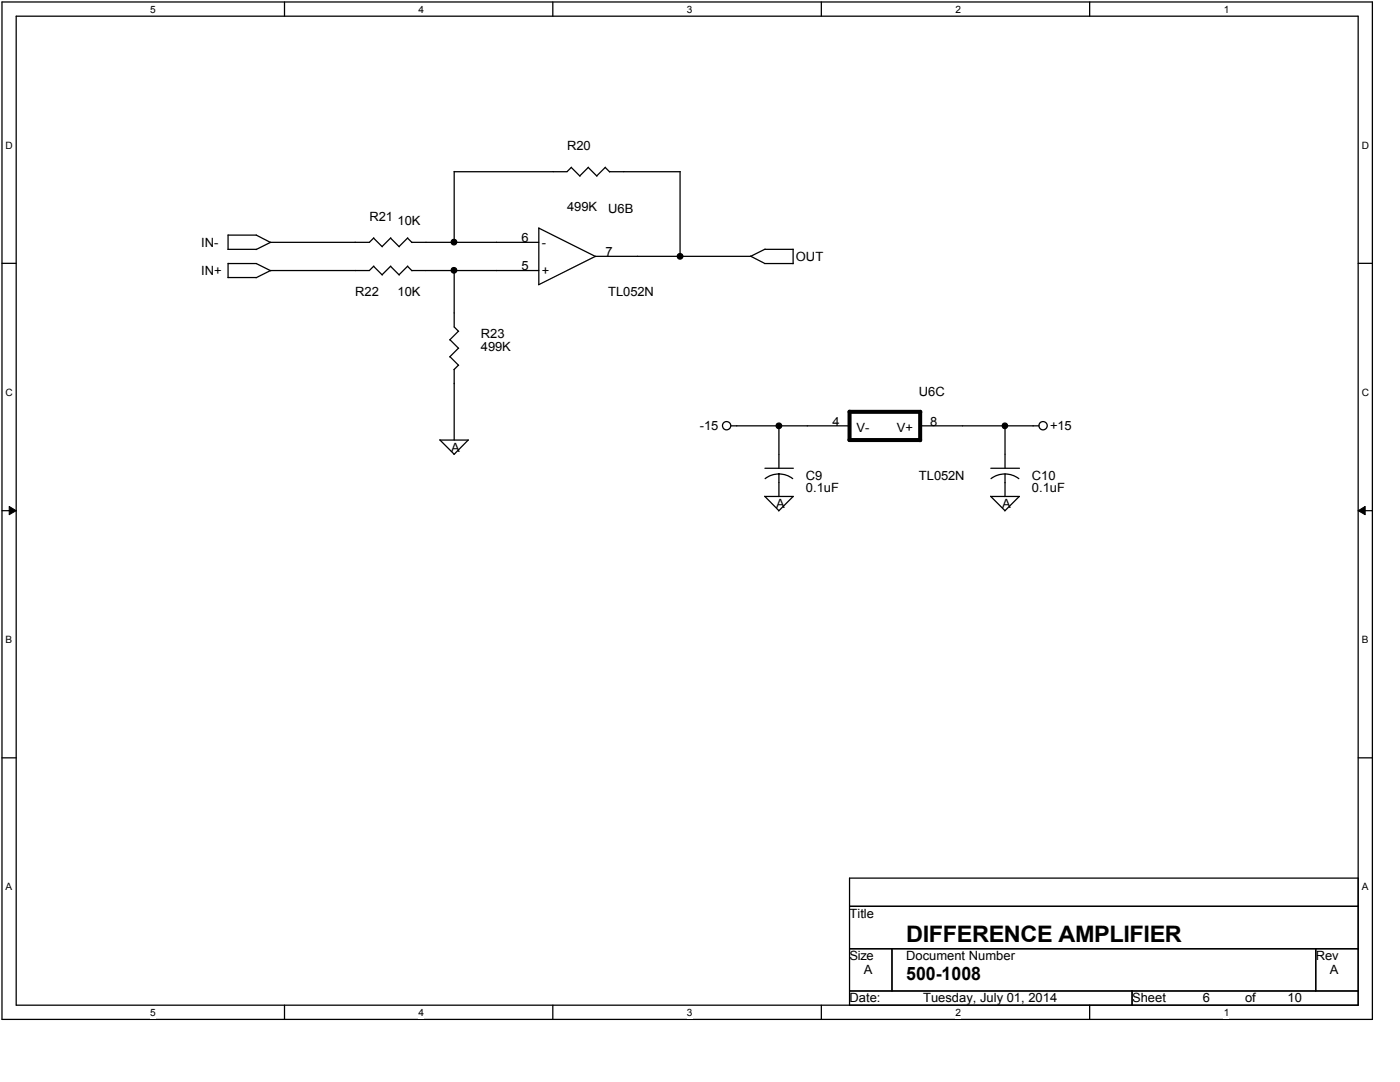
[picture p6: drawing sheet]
<svg xmlns="http://www.w3.org/2000/svg" width="279mm" height="216mm" viewBox="0 0 279 216" stroke-linecap="round" stroke-linejoin="round" font-family="sans-serif">
<path d="M.4 .4h273.5v203h-273.5zM3.2 3.2h267.9v197.4h-267.9z" fill="none" stroke="#000" stroke-width=".25"/>
<g fill="#fff">
<path d="M30 .7h1.1v2.3h-1.1z"/>
<path d="M30 200.9h1.1v2.3h-1.1z"/>
</g>
<path d="M56.8 .4v2.8M56.8 200.6v2.8" fill="none" stroke="#000" stroke-width=".25"/>
<g fill="#fff">
<path d="M83.5 .7h1.1v2.3h-1.1z"/>
<path d="M83.5 200.9h1.1v2.3h-1.1z"/>
</g>
<path d="M110.3 .4v2.8M110.3 200.6v2.8" fill="none" stroke="#000" stroke-width=".25"/>
<g fill="#fff">
<path d="M137.1 .7h1.1v2.3h-1.1z"/>
<path d="M137.1 200.9h1.1v2.3h-1.1z"/>
</g>
<path d="M163.9 .4v2.8M163.9 200.6v2.8" fill="none" stroke="#000" stroke-width=".25"/>
<g fill="#fff">
<path d="M190.7 .7h1.1v2.3h-1.1z"/>
<path d="M190.7 200.9h1.1v2.3h-1.1z"/>
</g>
<path d="M217.5 .4v2.8M217.5 200.6v2.8" fill="none" stroke="#000" stroke-width=".25"/>
<g fill="#fff">
<path d="M244.2 .7h1.1v2.3h-1.1z"/>
<path d="M244.2 200.9h1.1v2.3h-1.1z"/>
<path d="M1.1 27.9h1.5v2.2h-1.5z"/>
<path d="M271.8 27.9h1.4v2.2h-1.4z"/>
<path d="M1.1 77.2h1.5v2.2h-1.5z"/>
<path d="M271.8 77.2h1.4v2.2h-1.4z"/>
</g>
<path d="M.4 52.5h2.8M271.1 52.5h2.8" fill="none" stroke="#000" stroke-width=".25"/>
<g fill="#fff">
<path d="M1.1 126.5h1.3v2.3h-1.3z"/>
<path d="M271.8 126.5h1.3v2.3h-1.3z"/>
</g>
<path d="M.4 101.9h2.8M271.1 101.9h2.8" fill="none" stroke="#000" stroke-width=".25"/>
<path d="M1.8 101.1l1.4 .8-1.4 .8zM271.1 101.9l1.3-.8v1.6z" fill="#000"/>
<path d="M1.8 101.1l1.4 .8-1.4 .8zM271.1 101.9l1.3-.8v1.6z" fill="none" stroke="#000" stroke-width=".2"/>
<g fill="#fff">
<path d="M1.1 175.9h1.3v2.2h-1.3z"/>
<path d="M271.8 175.9h1.3v2.2h-1.3z"/>
</g>
<g fill="none" stroke="#000" stroke-width=".25">
<path d="M90.6 34.2v14.2M114 33.4l1.7 1.7M114.1 33.4l-.9 .9h-22.6M117.4 33.4l1.7 1.7M117.4 33.4l-1.7 1.7M120.8 33.4l.9 .9M120.8 33.4l-1.7 1.7M121.6 34.3h14.2M135.7 34.3v16.9M45.5 55.4h5.6M45.5 49.8h5.6M45.5 52.6h5.7"/>
<path d="M45.5 46.9v2.9M45.5 52.5v2.9M45.5 46.9h5.7M51.1 52.6l2.9 1.4M51.1 46.9l2.9 1.5M74.6 53.1l1.7 1.8M74.6 47.5l1.7 1.7M74.6 47.5l-.9 .9h-19.7l-2.9 1.4M74.6 53.1l-.9 .9h-19.7l-2.9 1.4M77.9 53.1l1.8 1.8M77.9 47.5l1.8 1.7M78 53.1l-1.7 1.7"/>
<path d="M78 47.5l-1.7 1.7M81.3 53.1l.9 .9M81.3 47.5l.9 .9M81.4 53.1l-1.8 1.7M81.4 47.5l-1.8 1.7M82.2 48.4h25.3M82.2 54h25.3M90.6 53.9v11.3l.9 .9M107.5 45.5v11.3M107.5 45.5l11.4 5.7M149.8 51.1l2.9 1.5M152.6 52.6h5.7"/>
<path d="M152.7 49.8h5.6v2.8M152.7 49.7l-2.9 1.4h-31l-11.3 5.7M89.8 67.8l1.7 1.7M89.8 71.2l1.7 1.7M90.6 73.7v14.1M91.5 66.1l-1.7 1.7M91.5 69.5l-1.7 1.7M91.5 72.9l-.9 .9M87.8 87.8l2.8 2.8M87.8 87.8h5.7M93.4 87.8l-2.8 2.9M145.9 85h23.6"/>
<path d="M152.6 99l2.8 2.9M152.7 99.1h5.6l-2.9 2.8M152.7 93.4h5.6M155.4 94.6l1.5 .2 1.3 .7M155.4 94.6l-1.4 .2-1.3 .7M155.4 84.9v8.5M155.4 94.6v4.5M183.6 85h23.7M197.7 99l2.9 2.9M197.7 99.1h5.8M197.7 93.4h5.8M200.6 94.6l1.4 .2 1.3 .7"/>
<path d="M200.6 94.6l-1.5 .2-1.3 .7M200.6 84.9v8.5M200.6 94.6v4.5M203.4 99.1l-2.9 2.8M.4 151.2h2.8M271.1 151.2h2.8M169.5 175.2h101.6v25.4h-101.6zM169.5 180.8h101.6M169.5 189.3h101.6M169.5 197.7h101.6M178 189.3v8.4M225.9 197.7v2.9"/>
<path d="M262.6 189.3v8.4"/>
<circle cx="90.6" cy="53.9" r=".56"/>
<circle cx="90.6" cy="48.3" r=".56"/>
<circle cx="135.7" cy="51.1" r=".56"/>
<circle cx="145" cy="84.9" r=".83"/>
<circle cx="155.4" cy="85" r=".56"/>
<circle cx="200.5" cy="85" r=".55"/>
<circle cx="208.2" cy="84.9" r=".83"/>
</g>
<path d="M169.5 87.8h14.1M169.5 82.2h14.2M169.5 82.1v5.7M183.6 82.2v5.6" fill="none" stroke="#000" stroke-width=".8"/>
<g fill="#000">
<circle cx="90.6" cy="53.9" r=".56"/>
<circle cx="90.6" cy="48.3" r=".56"/>
<circle cx="135.7" cy="51.1" r=".56"/>
<circle cx="155.4" cy="85" r=".56"/>
<circle cx="200.5" cy="85" r=".55"/>
</g>
<text font-size="4.5" x="180.8" y="187.9">DIFFERENCE AMPLIFIER</text>
<text font-size="3.7" x="180.8" y="195.5">500-1008</text>
<g font-size="2.5">
<text x="113.2" y="30">R20</text>
<text x="73.7" y="44.1">R21</text>
<text x="79.3" y="45">10K</text>
<text x="113.2" y="42.2">499K</text>
<text x="121.4" y="42.4">U6B</text>
<text x="40.1" y="49.2">IN-</text>
<text x="104.1" y="48.3">6</text>
<text x="104.1" y="53.9">5</text>
<text x="108.1" y="49.2">-</text>
<text x="120.8" y="51.1">7</text>
<text x="158.8" y="52">OUT</text>
<text x="40.1" y="54.9">IN+</text>
<text x="70.9" y="59.1">R22</text>
<text x="79.3" y="59.1">10K</text>
<text x="108.1" y="54.9">+</text>
<text x="121.4" y="59.1">TL052N</text>
<text x="96" y="67.5">R23</text>
<text x="96" y="70.1">499K</text>
<text x="183.4" y="79.1">U6C</text>
<text x="139.7" y="85.9">-15</text>
<text x="166.1" y="84.9">4</text>
<text x="170.9" y="86.1">V-</text>
<text x="179" y="86.1">V+</text>
<text x="185.6" y="84.9">8</text>
<text x="209.6" y="85.9">+15</text>
<text x="90" y="90.1">A</text>
<text x="160.8" y="95.7">C9</text>
<text x="183.4" y="95.7">TL052N</text>
<text x="205.9" y="95.7">C10</text>
<text x="154.9" y="101.4">A</text>
<text x="160.8" y="98.3">0.1uF</text>
<text x="200" y="101.4">A</text>
<text x="205.9" y="98.3">0.1uF</text>
<text x="169.5" y="183.1">Title</text>
<text x="169.5" y="191.6">Size</text>
<text x="180.8" y="191.6">Document Number</text>
<text x="262.6" y="191.6">Rev</text>
<text x="172.4" y="194.4">A</text>
<text x="265.4" y="194.4">A</text>
<text x="169.5" y="200">Date:</text>
<text x="184.2" y="200">Tuesday, July 01, 2014</text>
<text x="225.9" y="200">Sheet</text>
<text x="240" y="200">6</text>
<text x="248.5" y="200">of</text>
<text x="257" y="200">10</text>
</g>
<g font-size="2">
<text x="30" y="2.6">5</text>
<text x="83.5" y="2.6">4</text>
<text x="137.1" y="2.6">3</text>
<text x="190.7" y="2.6">2</text>
<text x="244.2" y="2.6">1</text>
<text x="1.1" y="29.7">D</text>
<text x="271.8" y="29.7">D</text>
<text x="1.1" y="79">C</text>
<text x="271.8" y="79">C</text>
<text x="1.1" y="128.4">B</text>
<text x="271.8" y="128.4">B</text>
<text x="1.1" y="177.7">A</text>
<text x="271.8" y="177.7">A</text>
<text x="30" y="202.7">5</text>
<text x="83.5" y="202.7">4</text>
<text x="137.1" y="202.7">3</text>
<text x="190.7" y="202.7">2</text>
<text x="244.2" y="202.7">1</text>
</g>
</svg>
